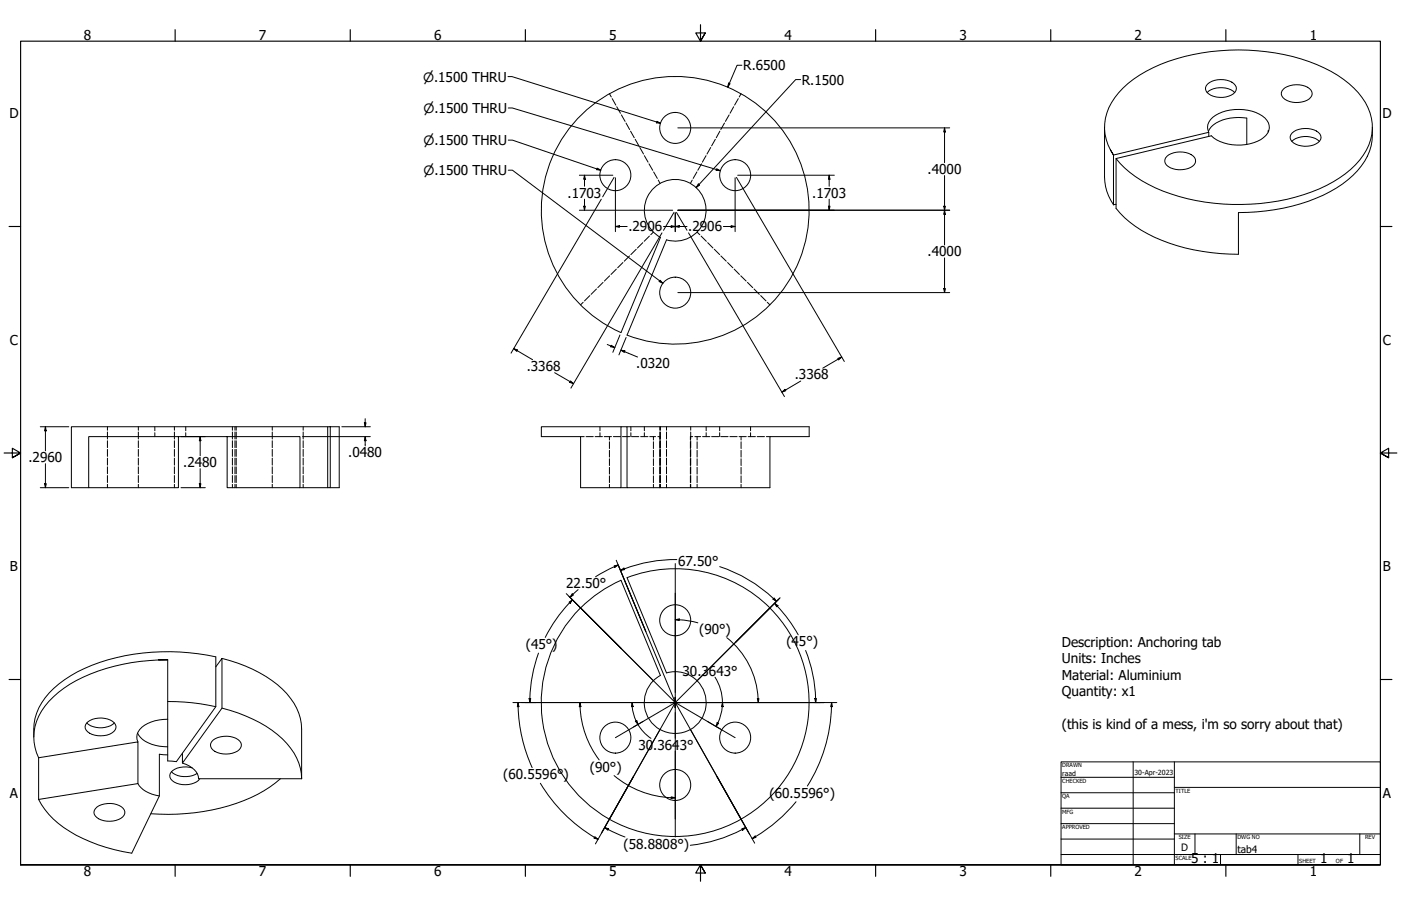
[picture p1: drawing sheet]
<svg xmlns="http://www.w3.org/2000/svg" width="864mm" height="559mm" viewBox="0 0 864 559" stroke-linecap="round" stroke-linejoin="round" font-family="sans-serif">
<!-- layer: Hidden (ANSI) -->
<g fill="none" stroke="#000" stroke-width=".62">
<path d="M376 58l1 2M457 58l-1 2M377 61l3 4M380 66l2 4M383 71l2 4M386 76l2 4M447 76l-3 4M449 71l-2 4M452 66l-2 4M455 61l-2 4M389 81l2 4M392 86l2 4"/>
<path d="M394 91l3 4M397 96l2 4M435 96l-2 4M438 91l-2 4M441 86l-2 4M444 81l-2 4M400 101l2 4M403 106l2 4M406 111l1 2M427 111l-1 2M430 106l-3 4M432 101l-2 4"/>
<path d="M388 158l-3 3M392 154l-3 3M396 150l-3 3M400 146l-3 3M403 143l-2 2M430 143l1 2M432 146l3 3M436 150l3 3M440 154l4 3M444 158l4 3M368 178l-4 4M372 174l-4 3"/>
<path d="M376 170l-3 3M380 166l-3 3M384 162l-3 3M449 162l3 3M453 166l3 3M457 170l3 3M461 174l3 3M465 178l3 4M359 186l-1 2M364 182l-4 4M469 182l3 4M473 186l2 2"/>
<path d="M66 263v2M66 266v5M66 272v4M66 277v4M85 263v2M85 266v5M85 272v4M85 277v4M95 263v3M95 267v2M108 263v2M108 266v5"/>
<path d="M108 272v4M108 277v4M114 263v3M114 267v2M143 263v2M143 266v5M143 272v4M143 277v4M145 263v2M145 266v5M145 272v4M145 277v4"/>
<path d="M146 263v2M146 266v5M146 272v4M146 277v4M168 263v2M168 266v5M168 272v4M168 277v4M187 263v2M187 266v5M187 272v4M187 277v4"/>
<path d="M358 269h2M361 269h5M367 269h4M370 263v3M370 267v2M372 269h5M376 269v2M376 272v5M376 278v4M378 269h5M384 269h4M389 263v3"/>
<path d="M389 267v2M389 269h5M395 269h4M397 263v3M397 267v2M400 269h3M403 272v5M403 278v4M404 269h-1v2M406 269h1M407 263v2M407 266v5"/>
<path d="M407 272v5M407 277v5M407 272v4M407 277v4M411 263v2M411 266v5M411 272v4M411 277v4M426 272v5M426 278v4M426 263v2M426 266v5"/>
<path d="M426 272v4M426 277v4M427 269h-1v2M428 269h4M430 269v2M430 272v5M430 278v4M433 269h5M435 263v3M435 267v2M439 269h4M444 263v3"/>
<path d="M444 267v2M444 269h5M450 269h4M456 269h4M457 269v2M457 272v5M457 278v4M461 269h5M463 263v3M463 267v2M467 269h4M472 269h3"/>
<path d="M66 283v4M66 288v4M66 293v5M66 299v2M85 283v4M85 288v4M85 293v5M85 299v2M108 283v4M108 288v4M108 293v5M108 299v2"/>
<path d="M143 283v4M143 288v4M143 293v5M143 299v2M145 283v4M145 288v4M145 293v5M145 299v2M146 283v4M146 288v4M146 293v5M146 299v2"/>
<path d="M168 283v4M168 288v4M168 293v5M168 299v2M187 283v4M187 288v4M187 293v5M187 299v2M376 283v4M376 288v4M376 293v5M376 299v2"/>
<path d="M403 283v4M403 288v4M403 293v5M403 299v2M407 283v4M407 288v4M407 293v5M407 299v2M411 283v4M411 288v4M411 293v5M411 299v2"/>
<path d="M426 283v4M426 288v4M426 293v5M426 299v2M430 283v4M430 288v4M430 293v5M430 299v2M457 283v4M457 288v4M457 293v5M457 299v2"/>
</g>
<!-- layer: Visible (ANSI) -->
<g fill="none" stroke="#000" stroke-width=".62">
<path d="M744 57a14 14 0 0 1 17 0M744 52a13 13 0 0 1 17 1 5 5 0 0 1-4 6 13 13 0 0 1-14-3 3 3 0 0 1 1-4zM791 55a13 13 0 0 1 17 1 5 5 0 0 1-4 6 13 13 0 0 1-14-3 3 3 0 0 1 1-4zM359 70a83 83 0 0 1 138 43 83 83 0 0 1-110 94l24-59a19 19 0 0 0 24-22 19 19 0 0 0-30-12 19 19 0 0 0 2 32l-24 59a83 83 0 0 1-24-135zM681 78v34a30 30 0 0 0 5 14M846 78a36 36 0 0 1-15 33 109 109 0 0 1-68 20v26a110 110 0 0 1-67-20l-8-8v-31l59-14a27 27 0 0 0 33 0 8 8 0 0 0-4-14 28 28 0 0 0-30 4 7 7 0 0 0-1 8M685 93l1 3a30 30 0 0 1 4-39 87 87 0 0 1 51-24 126 126 0 0 1 83 13 41 41 0 0 1 22 30 36 36 0 0 1-17 31 116 116 0 0 1-75 19 106 106 0 0 1-58-20l-8-8M719 96a13 13 0 0 1 17 1 5 5 0 0 1-4 7 13 13 0 0 1-14-3 4 4 0 0 1 1-5zM745 81a21 21 0 0 1 21-8h3v16M745 84v-2l-59 14v30M782 81h.1M796 87a14 14 0 0 1 17 0"/>
<path d="M797 82a13 13 0 0 1 17 1 4 4 0 0 1-3 6 13 13 0 0 1-15-3 3 3 0 0 1 1-4zM843 96h.1M688 126h-2M110 269v32h-55v-32h130v32h-45v-32M202 263h2v38h-2zM202 263h-158v38h11M204 263h5v38h-5M383 263h-49v6h24v32h25v-38h4v38h88v-32h24v-6h-112M185 301h17M383 301h4M383 358a83 83 0 0 0-25 17M383 358l24 59-4 3"/>
<path d="M386 356a83 83 0 0 1 89 19M387 356l24 59a19 19 0 0 1 19 5M358 375a83 83 0 0 0 18 130M358 375l45 45M475 375a83 83 0 0 1-18 130M475 375l-45 45M98 407h5a115 115 0 0 0-64 17 38 38 0 0 0-18 31 30 30 0 0 0 3 12M103 407v62l6 1 24-34v-31a132 132 0 0 0-85 9 47 47 0 0 0-26 29l-1 12M133 411l4-5v31l-25 34v-6M137 406a72 72 0 0 1 44 28 33 33 0 0 1 5 21v25M403 420a19 19 0 0 0 4 30M430 420a19 19 0 0 1-4 30"/>
<path d="M103 433h15l15 3M137 437a77 77 0 0 1 42 24 31 31 0 0 1 7 19M53 446a14 14 0 0 0 17 0M54 445a13 13 0 0 1 17 2 5 5 0 0 1-3 6 12 12 0 0 1-15-4 4 4 0 0 1 1-4zM85 452a20 20 0 0 0 18 9M103 444a19 19 0 0 0-18 9l-1 3 1 2M131 457a13 13 0 0 1 17 1 5 5 0 0 1-5 7 12 12 0 0 1-13-4v-2zM407 450l-31 55M407 450a19 19 0 0 0 19 0M426 450l31 55M24 467l61-9v25l-61 10M24 467v26"/>
<path d="M103 466l-5-1v26l-17 35a89 89 0 0 1-51-24l-6-9M106 476a14 14 0 0 0 16 1M112 471a12 12 0 0 1 10 9h64M118 474a12 12 0 0 0-13 3 5 5 0 0 0 6 7 12 12 0 0 0 12-4M60 498a13 13 0 0 1 17 2 4 4 0 0 1-4 5 12 12 0 0 1-15-3 4 4 0 0 1 2-4zM85 483a17 17 0 0 0 13 8M173 480a99 99 0 0 1-58 22h-11h-11M376 505a83 83 0 0 0 81 0"/>
<circle cx="416" cy="79" r="10"/>
<circle cx="379" cy="108" r="10"/>
<circle cx="453" cy="108" r="10"/>
<circle cx="416" cy="180" r="10"/>
<circle cx="416" cy="383" r="10"/>
<circle cx="379" cy="455" r="10"/>
<circle cx="453" cy="455" r="10"/>
<circle cx="416" cy="484" r="10"/>
</g>
<!-- layer: Border (ANSI) -->
<g fill="none" stroke="#000" stroke-width=".7">
<path d="M108 18v7M216 18v7M324 18v7M432 15v10l-3-5h6l-3 5 3-5M540 18v7M648 18v7M756 18v7M6 140h7M851 140h7M3 279h10l-5-3v6l5-3-5 3M861 279h-10l5-3v6l-5-3 5 3M6 419h7"/>
<path d="M851 419h7M13 533v-508h838v508h-838h838M108 533v8M216 533v8M324 533v8M435 538l-3-5 3 5h-6l3-5v11M540 533v8M648 533v8M756 533v8"/>
</g>
<!-- layer: Title (ANSI) -->
<g fill="none" stroke="#000" stroke-width=".62">
<path d="M654 470h197v63h-197zM654 479h70M698 470v63M724 470v63M654 489h70M654 498h70M724 486h127M654 508h70M654 518h70M724 514h127M737 514v13M762 514v13"/>
<path d="M838 514v13M654 527h197M752 527v6M800 527v6"/>
</g>
<!-- layer: Sketch Geometry (ANSI) -->
<path d="M381 348l35 85-64-64M416 366v139M481 369l-65 64M321 433h187M379 455l37-22 37 22M371 514l45-81 46 82" fill="none" stroke="#000" stroke-width=".62"/>
<!-- layer: 0 -->
<path d="M416 433h92" fill="none" stroke="#000" stroke-width=".62"/>
<!-- layer: Dimension (ANSI) -->
<g fill="none" stroke="#000" stroke-width=".62">
<path d="M449 51l1 1-1 2zM457 40h-3l-5 14M494 49h-4l-61 67M418 79h167M582 79l1 2h-1zM582 79v21M357 108h21M360 108l1 3h-1zM360 108v7M379 109l-8 12M379 110v33M430 113l1 1-2 2z"/>
<path d="M453 110v33M454 109l66 114M455 108h59M511 108l1 3h-1zM511 108v7M582 108v43M357 130h58M360 127h1l-1 3zM360 123v7M371 123l-56 95M379 140l3-1v1zM379 140h8"/>
<path d="M409 140h14M414 139l2 1h-2zM415 131l-6 11M416 140l3-1v1zM416 131v12M417 131l6 11M418 130h167M446 140h7M451 139l2 1h-2zM511 127h1l-1 3zM511 123v7M582 127h1l-1 3z"/>
<path d="M582 130l1 2h-1zM408 144l-56 95M424 144l60 101M582 159v21M582 178h1l-1 2zM418 180h167M317 215l2 1v1zM317 215l11 7M374 212l5 2M377 213l2 1h-3zM382 207l-4 10M383 216h2v1z"/>
<path d="M383 216l10 4M386 208l-4 11M342 230l12 7M352 235l2 2-3-1zM494 235l-12 7M516 221l3-1-2 2zM519 220l-12 7M225 258v5M482 242l2-2v1zM25 263h17M28 263l1 3h-2zM28 263v15"/>
<path d="M112 269h15M123 269l1 3h-1zM123 269v12M186 269h42M211 263h17M225 261h1l-1 2zM225 269l1 3h-1zM225 269v6M27 298h2l-1 3zM28 286v15M123 298h1l-1 3zM123 289v12"/>
<path d="M25 301h17M112 301h15M379 349l2-1-2 2zM379 349l-12 7M380 346l18 43-17-40M381 348l-2 2M382 352l3-2v1zM417 345a89 89 0 0 0-35 7M444 349a89 89 0 0 1 35 22M349 366l34 34M351 371l2-1-2 2zM353 366v1l-2 1z"/>
<path d="M353 370a89 89 0 0 0-17 23M356 364l-5 4M477 369l2 2-2-1zM477 372l3 2h-1zM477 372a88 88 0 0 1 15 20M481 369l-28 27M416 382h3v1zM416 382l7 1 7 1M448 393a51 51 0 0 1 19 38M332 403a88 88 0 0 0-5 30M441 418a29 29 0 0 1 1 28M497 401a87 87 0 0 1 6 32"/>
<path d="M316 433h15M319 433l1 3h-1zM319 433a97 97 0 0 0 9 40M326 431h1v2zM358 433v3h-1zM358 433a59 59 0 0 0 11 36M390 433v3h-1zM390 433v3M390 436l2 9M445 433l1 3h-1zM467 431h1l-1 2zM467 431v2"/>
<path d="M502 433h14M502 431h1v2zM513 433v3h-1zM513 433a97 97 0 0 1-15 52M392 445l1-1v3zM392 445l4 5 5 5M396 445l-5 3M436 445l8 5M442 446h1l-2 2zM443 446l-2 2M379 478a59 59 0 0 0 37 14M390 479l-23 42"/>
<path d="M442 479l23 41M333 483a97 97 0 0 0 36 35M414 491l2 1-2 1zM491 494a97 97 0 0 1-27 23M367 516l2 2-3-1zM373 510l2 1v1zM373 510l12 6M457 511l3-1-2 2zM460 510a89 89 0 0 1-34 11M464 517l2-1z"/>
</g>
<g fill="#000">
<path d="M449 51l1 1-1 2zM582 79l1 2h-1zM360 108l1 3h-1zM430 113l1 1-2 2zM511 108l1 3h-1zM360 127h1l-1 3zM379 140l3-1v1zM416 140l3-1v1zM511 127h1l-1 3zM582 127h1l-1 3zM582 130l1 2h-1zM414 139l2 1h-2z"/>
<path d="M451 139l2 1h-2zM582 178h1l-1 2zM317 215l2 1v1zM377 213l2 1h-3zM383 216h2v1zM352 235l2 2-3-1zM516 221l3-1-2 2zM482 242l2-2v1zM28 263l1 3h-2zM123 269l1 3h-1zM225 261h1l-1 2zM225 269l1 3h-1z"/>
<path d="M27 298h2l-1 3zM123 298h1l-1 3zM379 349l2-1-2 2zM382 352l3-2v1zM351 371l2-1-2 2zM353 366v1l-2 1zM477 369l2 2-2-1zM477 372l3 2h-1zM416 382h3v1zM319 433l1 3h-1zM326 431h1v2zM358 433v3h-1z"/>
<path d="M390 433v3h-1zM445 433l1 3h-1zM467 431h1l-1 2zM502 431h1v2zM513 433v3h-1zM392 445l1-1v3zM442 446h1l-2 2zM414 491l2 1-2 1zM367 516l2 2-3-1zM373 510l2 1v1zM457 511l3-1-2 2zM464 517l2-1z"/>
</g>
<!-- layer: Symbol (ANSI) -->
<path d="M313 47h3l91 29M313 67h3l128 38M405 75l2 1h-2zM313 86h3l54 19M313 105h3l93 70M368 104l2 1h-2zM442 104l2 1h-3zM407 173l2 2-3-1z" fill="none" stroke="#000" stroke-width=".62"/>
<path d="M405 75l2 1h-2zM368 104l2 1h-2zM442 104l2 1h-3zM407 173l2 2-3-1z" fill="#000"/>
<!-- layer: Center Mark (ANSI) -->
<path d="M416 348v79M331 433h79M413 433h6M413 433h3v-3v6v-3h3M416 439v16M422 433h80M416 463v53" fill="none" stroke="#000" stroke-width=".62"/>
<g font-size="8.4">
<text x="52" y="24">8</text>
<text x="160" y="24">7</text>
<text x="268" y="24">6</text>
<text x="376" y="24">5</text>
<text x="483" y="24">4</text>
<text x="591" y="24">3</text>
<text x="699" y="24">2</text>
<text x="807" y="24">1</text>
<text x="458" y="43">R.6500</text>
<text x="494" y="52">R.1500</text>
<text x="6" y="73">D</text>
<text x="852" y="73">D</text>
<text x="572" y="107">.4000</text>
<text x="350" y="122">.1703</text>
<text x="501" y="122">.1703</text>
<text x="387" y="143">.2906</text>
<text x="424" y="143">.2906</text>
<text x="572" y="158">.4000</text>
<text x="6" y="213">C</text>
<text x="852" y="213">C</text>
<text x="392" y="227">.0320</text>
<text x="325" y="229">.3368</text>
<text x="490" y="234">.3368</text>
<text x="18" y="285">.2960</text>
<text x="215" y="282">.0480</text>
<text x="113" y="288">.2480</text>
<text x="6" y="352">B</text>
<text x="418" y="349">67.50°</text>
<text x="852" y="352">B</text>
<text x="349" y="363">22.50°</text>
<text x="431" y="391">(90°)</text>
<text x="324" y="400">(45°)</text>
<text x="485" y="399">(45°)</text>
<text x="654" y="399">Description: Anchoring tab</text>
<text x="654" y="409">Units: Inches</text>
<text x="421" y="417">30.3643°</text>
<text x="654" y="419">Material: Aluminium</text>
<text x="654" y="429">Quantity: x1</text>
<text x="654" y="449">(this is kind of a mess, i'm so sorry about that)</text>
<text x="394" y="462">30.3643°</text>
<text x="364" y="476">(90°)</text>
<text x="310" y="481">(60.5596°)</text>
<text x="6" y="492">A</text>
<text x="474" y="492">(60.5596°)</text>
<text x="852" y="492">A</text>
<text x="384" y="523">(58.8808°)</text>
<text x="734" y="533">5 : 1</text>
<text x="814" y="533">1</text>
<text x="830" y="533">1</text>
<text x="52" y="541">8</text>
<text x="160" y="541">7</text>
<text x="268" y="541">6</text>
<text x="376" y="541">5</text>
<text x="483" y="541">4</text>
<text x="591" y="541">3</text>
<text x="699" y="541">2</text>
<text x="807" y="541">1</text>
</g>
<g font-size="7.9">
<text x="261" y="50">⌀.1500 THRU</text>
<text x="261" y="70">⌀.1500 THRU</text>
<text x="261" y="89">⌀.1500 THRU</text>
<text x="261" y="108">⌀.1500 THRU</text>
</g>
<g font-size="6.3">
<text x="728" y="525">D</text>
<text x="763" y="526">tab4</text>
</g>
<g font-size="4.3">
<text x="655" y="479">raad</text>
<text x="699" y="478">30-Apr-2023</text>
</g>
<g font-size="3.5">
<text x="655" y="473">DRAWN</text>
<text x="655" y="483">CHECKED</text>
<text x="725" y="489">TITLE</text>
<text x="655" y="492">QA</text>
<text x="655" y="502">MFG</text>
<text x="655" y="511">APPROVED</text>
<text x="727" y="518">SIZE</text>
<text x="763" y="518">DWG NO</text>
<text x="841" y="518">REV</text>
<text x="725" y="530">SCALE</text>
<text x="801" y="533">SHEET</text>
<text x="824" y="533">OF</text>
</g>
</svg>
